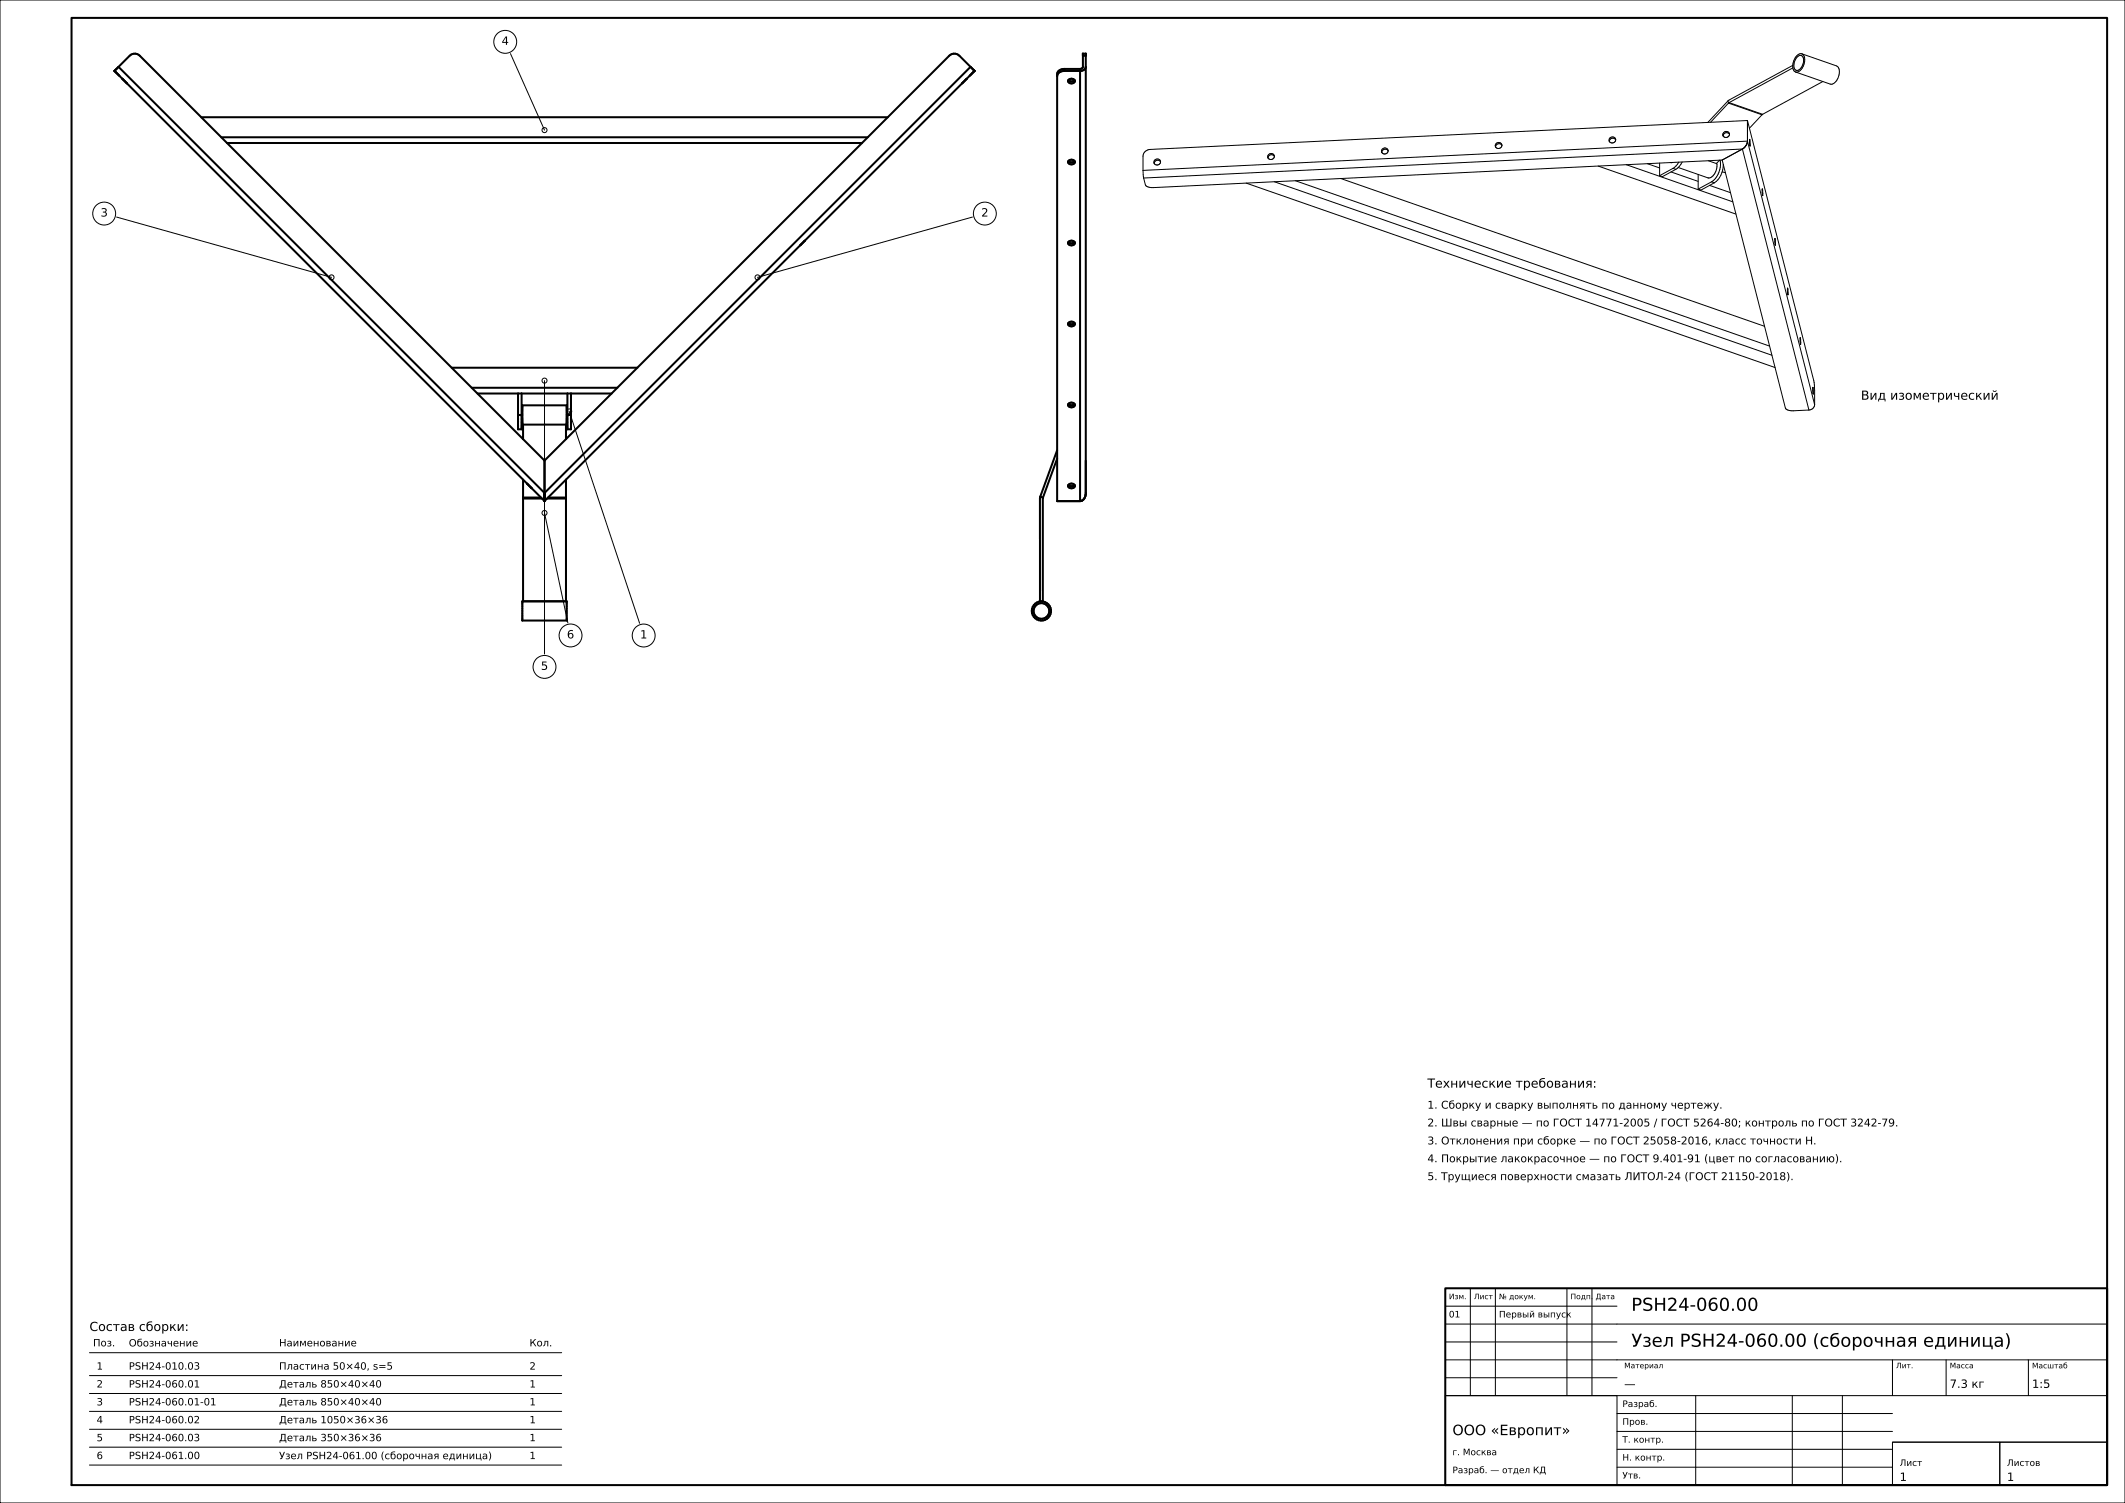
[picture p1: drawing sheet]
<svg xmlns="http://www.w3.org/2000/svg" width="594mm" height="420mm" viewBox="0 0 594 420" stroke-linecap="round" stroke-linejoin="round" font-family="sans-serif">
<g fill="none" stroke="#000" stroke-width=".28">
<path d="M0 0h594v420h-594zM142.7 15l9.5 21.4M501.1 18.3l-18.1 9.9M501.2 19l.2 .6 .5 .5M501.2 19l-17.9 9.7M502.5 15.8a.98 .98 0 0 1 1.2-.2 .98 .98 0 0 1 .5 1.2 2.5 2.5 0 0 1-2.1 2.9 2.65 2.65 0 0 1 .4-3.9zM503.7 15l9.7 3.4a2.9 2.9 0 0 1 .1 4l-1 .9-.9 .2-9.7-3.4M503.7 15a2.71 2.71 0 0 0-2.5 2.8v1.2M503.7 15a2.9 2.9 0 0 1 .1 4l-.9 1-1 .1M449.9 39.5h.1M451.6 39a.93 .93 0 0 0-1.1-.7 .93 .93 0 0 0-.7 1.2M451.6 39a.97 .97 0 0 1-.7 .9 .97 .97 0 0 1-1.1-.4"/>
<path d="M451.6 39.1a.97 .97 0 0 0-1-.5 .97 .97 0 0 0-.7 .9M481.7 38h.1M483 28.2l-5.6 6M483 28.2l.2 .6M483.2 28.8l-5.1 5.4M483.2 28.8l9.3 3.3M483.3 28.7l-.1 .1M483.3 28.7l9.4 3.2M483.4 37.5a.93 .93 0 0 0-1.1-.7 .93 .93 0 0 0-.6 1.2M483.4 37.5a.97 .97 0 0 1-.7 .9 .97 .97 0 0 1-1-.4M483.4 37.5a.97 .97 0 0 0-1-.4 .97 .97 0 0 0-.7 .9M488.5 33.7l-167 8.1a2.02 2.02 0 0 0-2 1.9v3.9"/>
<path d="M488.5 39.4l-.4 1.3-1 .9M488.5 33.7v5.7M488.5 33.7l18.5 72.7 .2 6.7M488.5 39.4l-169 8.2M488.5 39.4l18.7 73.7M489.1 38.9l.1 1.9zM492.5 32.1l-3.5 3.7M492.7 31.9l-.2 .2M509.5 22.8l-16.8 9.1M319.5 47.6l.2 2.2M322.6 45.7h.1M324.4 45.2a.93 .93 0 0 0-1.1-.8 .93 .93 0 0 0-.7 1.3"/>
<path d="M324.4 45.2a.97 .97 0 0 1-.7 .9 .97 .97 0 0 1-1.1-.4M324.4 45.2a.97 .97 0 0 0-1-.4 .97 .97 0 0 0-.8 .9M348.4 51.2l147.8 51.5M354.4 44.1h.1M356.2 43.7a.93 .93 0 0 0-1.1-.8 .93 .93 0 0 0-.7 1.2M356.2 43.7a.97 .97 0 0 1-.7 .8 .97 .97 0 0 1-1.1-.4M356.2 43.7a.97 .97 0 0 0-1-.4 .97 .97 0 0 0-.8 .8M356.2 50.8l139.1 48.5M362.1 50.5l132.6 46.2M374.8 49.9l118.4 41.3M386.2 42.6h.1M388 42.1a.93 .93 0 0 0-1.1-.7 .93 .93 0 0 0-.7 1.2"/>
<path d="M388 42.1a.97 .97 0 0 1-.7 .9 .97 .97 0 0 1-1.1-.4M388 42.1a.97 .97 0 0 0-1-.4 .97 .97 0 0 0-.8 .9M418 41h.1M419.8 40.6a.93 .93 0 0 0-1.1-.8 .93 .93 0 0 0-.7 1.2M419.8 40.6a.97 .97 0 0 1-.7 .9 .97 .97 0 0 1-1.1-.5M419.8 40.6a.97 .97 0 0 0-1-.4 .97 .97 0 0 0-.8 .8M446.7 46.4l38.6 13.4M454.6 46l29.8 10.4M460.5 45.7l3.4 1.2M463.9 45.6v3.5M466.9 45.4h.1M467.1 48l7.6 2.7"/>
<path d="M467.4 45.4h.1M467.5 45.4h-.5M467.7 47.1l-3.8 2M467.7 47.1l.7 .2M468.4 47.3l-3.7 2.1-.8-.3M469.3 45.3l-.8 1.1-.8 .7M470.2 45.3l-.8 1.2-1 .8M474.7 48.7v4.1M477.9 51.8l5.8 2M478.4 50.8l-3.7 2M478.4 50.8l.8 .3M479.2 51.1l-3.7 2-.8-.3"/>
<path d="M479.9 45.6a3.5 3.5 0 0 1-2.3 4.1l-8.5-2.9M480.7 44.8l-.9 .9-2.3-.8M480.8 44.8a6.1 6.1 0 0 1-2.4 6M481.4 44.7l-159 7.7a2.26 2.26 0 0 1-2.2-.7l-.5-1.9M481.4 44.7l17.7 69.3a2.26 2.26 0 0 0 2.2 .8l4.3-.2M481.4 48l.9 .3M481.7 45.9a6.1 6.1 0 0 1-2.5 5.2M487.1 41.6l-5.7 3.1M487.1 41.6l-167.4 8.2M487.1 41.6l18.5 73M489.2 40.8h.1M492.6 52.8l.1 1.9z"/>
<path d="M492.7 54.6v.1M32.6 60.7l60.1 16.8M271.8 60.7l-60.1 16.8M496.2 66.7v1.8M496.2 66.7h.1M496.2 66.7l.1 1.8M496.3 68.5h-.1M499.7 80.5l.1 1.9zM503.2 94.4l.1 1.9zM152.2 106.4v76.4M159.1 115l19.7 59.2M506.7 108.3l.1 1.8z"/>
<path d="M506.8 108.2v.1M507.2 113.1a1.61 1.61 0 0 1-1.6 1.5M152.2 143.3l6.5 30.8M411 360v30M418 360v30M438 360v30M445 360v30M25 378h132M404 380h185M404 375h48M404 370h185M404 365h48"/>
<path d="M529 380v10M544 380v10M567 380v10M25 384.4h132M25 389.4h132M25 394.4h132M25 399.4h132M404 390h48v25h-48zM404 390h185M404 385h48M452 400h77M452 395h77"/>
<path d="M474 390v25M501 390v25M515 390v25M25 404.4h132M25 409.4h132M452 410h77M452 405h77M529 403h30v12h-30zM529 403h60M559 403h30v12h-30z"/>
<circle cx="141.2" cy="11.7" r="3.2"/>
<circle cx="152.2" cy="36.4" r=".7"/>
<circle cx="29.1" cy="59.7" r="3.2"/>
<circle cx="275.3" cy="59.7" r="3.2"/>
<circle cx="92.7" cy="77.5" r=".7"/>
<circle cx="211.7" cy="77.5" r=".7"/>
<circle cx="152.2" cy="106.4" r=".7"/>
<circle cx="159.1" cy="115" r=".7"/>
<circle cx="152.2" cy="143.3" r=".7"/>
<circle cx="159.5" cy="177.6" r="3.2"/>
<circle cx="179.9" cy="177.6" r="3.2"/>
<circle cx="152.2" cy="186.4" r="3.2"/>
</g>
<g fill="none" stroke="#000" stroke-width=".56">
<path d="M20 5h569v410h-569zM32 19.8l4.6-4.5 1.3-.3 1.2 .6 113.1 113.1M32 19.8l1.4 1.4M32 19.8l120.2 120.2M33.1 18.7l119.1 119.1 119.1-119.1M297.5 19.3h4.4l.6-.2 .2-.4v-3.7h.8v122.8a2.02 2.02 0 0 1-1.6 2.2M297.5 19.3a1.79 1.79 0 0 0-2 1.4v119.3h6.4M297.5 19.8a1.79 1.79 0 0 0-2 1.4M297.5 19.8h4.4M297.5 19.3v.5M301.9 19.8v120.2M302.7 15.6h.8"/>
<path d="M303.5 18.7a1.43 1.43 0 0 1-1.6 1.1M34.2 22l1.3 1.3M56.3 32.8h191.9M61.9 38.4h180.7M63.5 40h177.5M298.7 22.4a1.14 1.14 0 0 0 1.7 0M298.8 22.2a.88 .88 0 0 1 1.1-.2 .88 .88 0 0 1 .5 .9 .91 .91 0 0 1-1.1 .5 .91 .91 0 0 1-.7-1zM298.7 45a1.14 1.14 0 0 0 1.7 0M298.8 44.8a.88 .88 0 0 1 1.1-.2 .88 .88 0 0 1 .5 .9 .91 .91 0 0 1-1.1 .5 .91 .91 0 0 1-.7-1zM298.7 67.6a1.14 1.14 0 0 0 1.7 0M298.8 67.4a.88 .88 0 0 1 1.1-.2 .88 .88 0 0 1 .5 1 .91 .91 0 0 1-1.1 .5 .91 .91 0 0 1-.7-1zM298.7 90.3a1.14 1.14 0 0 0 1.7 0"/>
<path d="M298.8 90.1a.88 .88 0 0 1 1.1-.2 .88 .88 0 0 1 .5 .9 .91 .91 0 0 1-1.1 .5 .91 .91 0 0 1-.7-1zM126.3 102.8h51.9M131.9 108.4h40.7M133.5 110h37.5M144.8 110v10h1v-10M144.8 116h1M146 113.3h12.4v5.4h-12.4zM146.2 118.7v4M158.2 118.7v4M158.6 110v10h1v-10M158.6 116h1M298.7 112.9a1.14 1.14 0 0 0 1.7 0"/>
<path d="M298.8 112.7a.88 .88 0 0 1 1.1-.2 .88 .88 0 0 1 .5 .9 .91 .91 0 0 1-1.1 .5 .91 .91 0 0 1-.7-1zM146.2 134v34M146.2 139h5M146.2 139.3h5.3M147.3 135.1l1.3 1.3M152.2 128.7l113.1-113.1 1.2-.6 1.3 .3 4.6 4.5-120.2 120.2M152.2 128.7v11.3M152.9 139.3h5.3M153.2 139h5M158.2 134v34M290.8 138.8l-.1 29.2h.8v-29M290.8 138.8l.7 .2"/>
<path d="M295.5 128.1l-4 10.9M295.5 125.8l-4.7 13M298.7 135.5a1.14 1.14 0 0 0 1.7 0M298.8 135.3a.88 .88 0 0 1 1.1-.2 .88 .88 0 0 1 .5 .9 .91 .91 0 0 1-1.1 .6 .91 .91 0 0 1-.7-1.1zM146 168h12.4v5.4h-12.4zM404 360h185v55h-185z"/>
<circle cx="291.1" cy="170.7" r="2.19"/>
<circle cx="291.1" cy="170.7" r="2.69"/>
</g>
<g font-size="5">
<text x="456" y="366.3">PSH24-060.00</text>
<text x="456" y="376.3">Узел PSH24-060.00 (сборочная единица)</text>
</g>
<text font-size="4" x="406" y="401">ООО «Европит»</text>
<g font-size="3.5">
<text x="520.2" y="111.7">Вид изометрический</text>
<text x="399" y="303.9">Технические требования:</text>
<text x="25" y="371.9">Состав сборки:</text>
</g>
<g font-size="3.2">
<text x="140.2" y="12.5">4</text>
<text x="28.1" y="60.5">3</text>
<text x="274.3" y="60.5">2</text>
<text x="158.5" y="178.4">6</text>
<text x="178.9" y="178.4">1</text>
<text x="151.2" y="187.2">5</text>
<text x="454" y="387.8">—</text>
<text x="545" y="387.8">7.3 кг</text>
<text x="568" y="387.8">1:5</text>
<text x="531" y="413.8">1</text>
<text x="561" y="413.8">1</text>
</g>
<g font-size="3">
<text x="399" y="309.8">1. Сборку и сварку выполнять по данному чертежу.</text>
<text x="399" y="314.8">2. Швы сварные — по ГОСТ 14771-2005 / ГОСТ 5264-80; контроль по ГОСТ 3242-79.</text>
<text x="399" y="319.8">3. Отклонения при сборке — по ГОСТ 25058-2016, класс точности Н.</text>
<text x="399" y="324.8">4. Покрытие лакокрасочное — по ГОСТ 9.401-91 (цвет по согласованию).</text>
<text x="399" y="329.8">5. Трущиеся поверхности смазать ЛИТОЛ-24 (ГОСТ 21150-2018).</text>
</g>
<g font-size="2.8">
<text x="26" y="376.2">Поз.</text>
<text x="36" y="376.3">Обозначение</text>
<text x="78" y="376.2">Наименование</text>
<text x="148" y="376.2">Кол.</text>
<text x="27" y="382.7">1</text>
<text x="36" y="382.7">PSH24-010.03</text>
<text x="78" y="382.7">Пластина 50×40, s=5</text>
<text x="148" y="382.7">2</text>
<text x="27" y="387.7">2</text>
<text x="36" y="387.7">PSH24-060.01</text>
<text x="78" y="387.7">Деталь 850×40×40</text>
<text x="148" y="387.7">1</text>
<text x="27" y="392.7">3</text>
<text x="36" y="392.7">PSH24-060.01-01</text>
<text x="78" y="392.7">Деталь 850×40×40</text>
<text x="148" y="392.7">1</text>
<text x="27" y="397.7">4</text>
<text x="36" y="397.7">PSH24-060.02</text>
<text x="78" y="397.7">Деталь 1050×36×36</text>
<text x="148" y="397.7">1</text>
<text x="27" y="402.7">5</text>
<text x="27" y="407.7">6</text>
<text x="36" y="402.7">PSH24-060.03</text>
<text x="36" y="407.7">PSH24-061.00</text>
<text x="78" y="402.7">Деталь 350×36×36</text>
<text x="78" y="407.8">Узел PSH24-061.00 (сборочная единица)</text>
<text x="148" y="402.7">1</text>
<text x="148" y="407.7">1</text>
</g>
<g font-size="2.5">
<text x="405" y="368.1">01</text>
<text x="419" y="368.1">Первый выпуск</text>
<text x="453.5" y="393.2">Разраб.</text>
<text x="453.5" y="398.1">Пров.</text>
<text x="406" y="406.6">г. Москва</text>
<text x="453.5" y="403.1">Т. контр.</text>
<text x="406" y="411.7">Разраб. — отдел КД</text>
<text x="453.5" y="408.1">Н. контр.</text>
<text x="453.5" y="413.1">Утв.</text>
<text x="531" y="409.6">Лист</text>
<text x="561" y="409.6">Листов</text>
</g>
<g font-size="2.1">
<text x="405" y="363">Изм.</text>
<text x="412" y="363">Лист</text>
<text x="419" y="363">№ докум.</text>
<text x="439" y="363">Подп.</text>
<text x="446" y="363">Дата</text>
<text x="454" y="382.3">Материал</text>
<text x="530" y="382.3">Лит.</text>
<text x="545" y="382.3">Масса</text>
<text x="568" y="382.4">Масштаб</text>
</g>
</svg>
